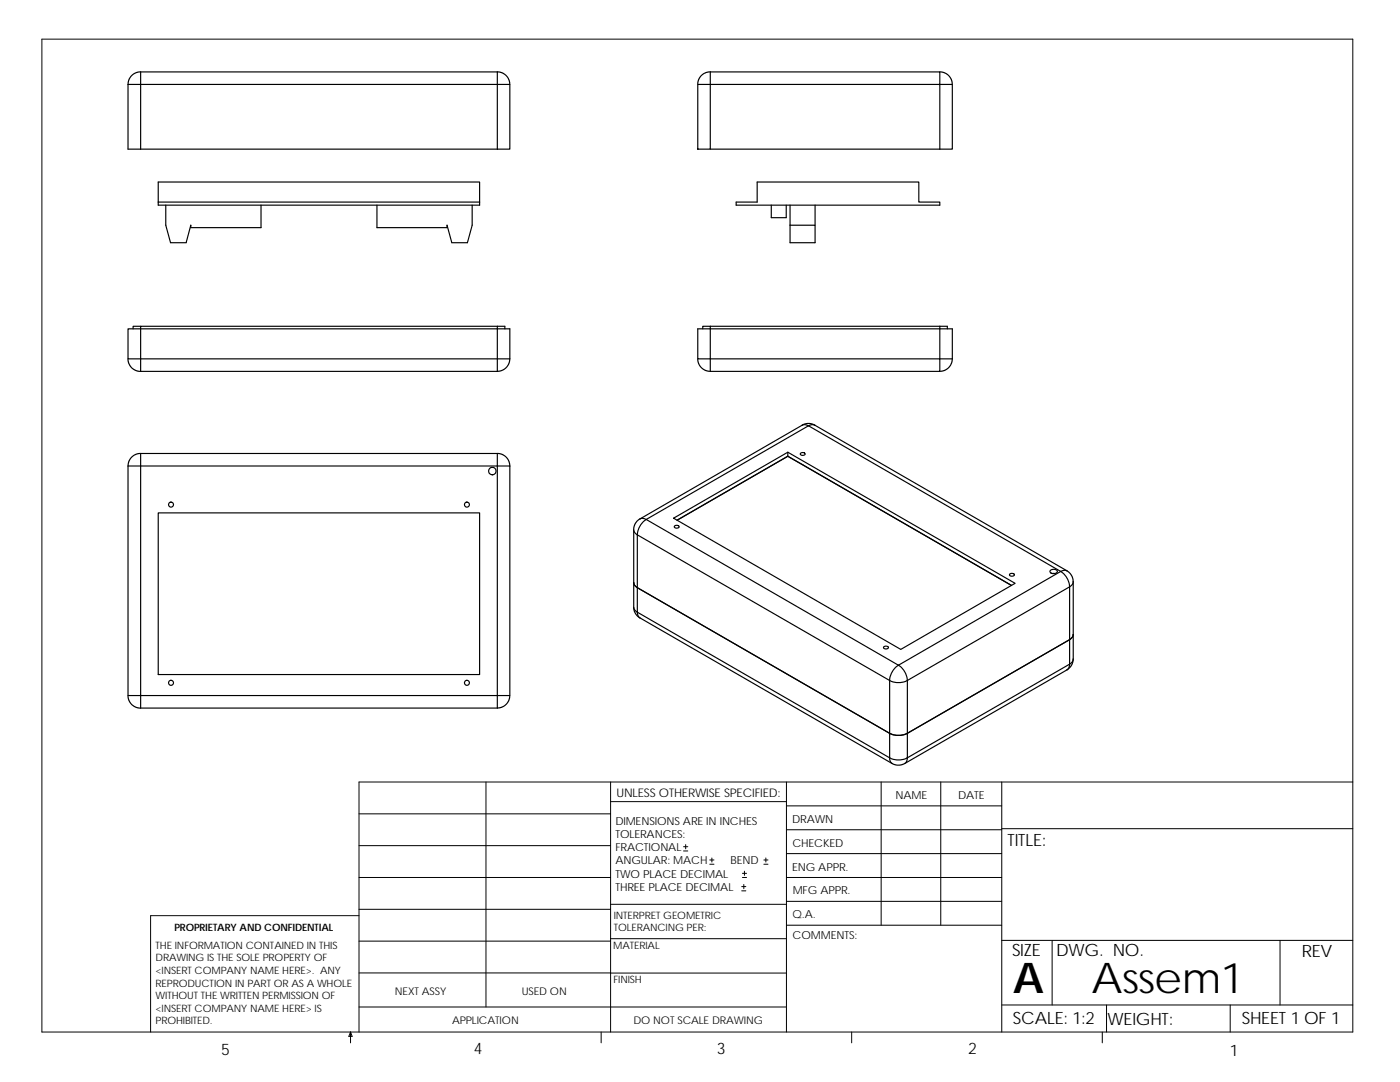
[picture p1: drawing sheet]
<svg xmlns="http://www.w3.org/2000/svg" width="279mm" height="216mm" viewBox="0 0 279 216" stroke-linecap="round" stroke-linejoin="round" font-family="sans-serif">
<g fill="none" stroke="#000" stroke-width=".2">
<path d="M8.4 7.8h261.6v198.1h-261.6zM97 156v44.9M121.9 156v49.9M121.9 160h35.1M157 156v49.9M175.9 156v28.6M187.7 156v28.6M199.9 156v49.9M270 156h-198.4v49.9M71.6 175.1h50.3M71.6 162.4h50.3M71.6 168.7h50.3"/>
<path d="M136.4 169.8h.9M136.4 169h.9M136.8 168.5v.9M141.6 172.4h.9M141.6 171.6h.9M142.1 171.2v.8M148 177.8h.8M148 176.9h.8M148.2 175.1h.8M148.2 174.3h.8M148.4 176.5v.8M148.6 173.8v.9"/>
<path d="M152.4 172.4h.9M152.4 171.6h.9M152.8 171.2v.8M157 175.1h42.9M157 179.9h42.9M157 170.3h42.9M157 165.6h42.9M157 160.8h42.9M199.9 165.4h70.1M71.6 182.7h-41.5v23.2M71.6 194.1h50.3M71.6 187.8h50.3"/>
<path d="M71.6 181.4h50.3M121.9 180.4h35.1M121.9 194.2h35.1M121.9 187.3h35.1M157 184.6h42.9M199.9 187.6h70.1M210 187.6v12.9M255.5 187.6v12.9M70 205.9l.3 .9h-.7zM70 205.9v2.2M71.6 200.9h85.4M120 205.9v2.2"/>
<path d="M170 205.9v2.2M199.9 200.5h70.1M220 205.9v2.2M220.8 200.5v5.4M245.5 200.5v5.4"/>
</g>
<g fill="none" stroke="#000" stroke-width=".23">
<path d="M28.1 16.8h71.2M28.1 14.4v2.4M28.1 14.4l-1 .1-.7 .5-.7 .9-.1 .9M28.1 16.8v13M28.1 14.4h71.2M28.1 16.8h-2.6v13h2.6M99.3 14.4l.9 .1 .9 .6 .5 .8 .1 .9M99.3 14.4v2.4M99.3 16.8h2.4v13h-2.4M99.3 16.8v13M139.3 16.8h2.5v13h-2.5zM141.8 14.4h45.8v2.4h-45.8z"/>
<path d="M141.8 14.4l-1 .1-.8 .5-.6 .9-.1 .9M187.6 16.8h2.5v13h-2.5zM187.6 14.4l.9 .1 .8 .5 .6 .9 .2 .9M28.1 29.8h71.2M31.6 36.3h64.1v4.6h-64.1zM141.8 29.8h45.8M31.6 40.3h64.1M33.1 40.9v4l.9 3.5h3.1l1-3.5v.5h14v-4.5M75.2 40.9v4.5h14v-.5l1 3.5h3.1l.9-3.5v-4M146.9 40.3h4.2v-4h32.3v4h4.2v.6h-40.7zM153.9 40.9v2.5h3v-2.5M157.7 40.9v7.5h5v-3.5h-5"/>
<path d="M162.7 40.9v4M25.5 71.6l.2 .9 .6 .9 .9 .6 .9 .1M28.1 71.6v2.5M28.1 71.6h73.6M28.1 65.6h71.2M28.1 74.1h71.2M28.1 65.6v6M28.1 65.1h-1.5v.5M28.1 65.6h-2.6v6h2.6M99.3 65.6v8.5M99.3 65.1h1.5v.5M99.3 65.6h2.4v6"/>
<path d="M99.3 65.1h-71.2v.5M99.3 65.1v.5M101.7 71.6l-.1 1-.5 .7-.9 .6-.9 .2M139.3 71.6l.1 1 .6 .8 .8 .5 1 .2M141.8 71.6v2.5M141.8 71.6h-2.5v-6h50.8v6M141.8 71.6h45.8v.8v1.7h-45.8M141.8 65.1h45.8M141.8 65.1h-1.5v.5M141.8 65.1v6.5M187.6 65.1v6.5h2.5M187.6 65.1h1.5v.5"/>
<path d="M190.1 71.6l-.2 1-.6 .8-.8 .5-.9 .2M25.5 93h2.6M25.5 93v45.8h1.7h.9v-45.8M28.1 90.5l-1 .2-.7 .4-.7 .9-.1 1M28.1 90.5v2.5M28.1 93h71.2M28.1 90.5h71.2M99.3 93h2.4M99.3 90.5l.9 .2 .9 .6 .5 .7 .1 1M99.3 90.5v2.5M99.3 93v45.8M101.7 93v45.8h-2.4"/>
<path d="M157.2 91l3.2 1.8M157.2 90.2v.8M157.2 91l44.7 25.8M157.2 91l-22.1 12.8M159.9 90.4l.5-.1 .3 .2a.46 .46 0 0 1-.5 .4 .46 .46 0 0 1-.5-.4zM160.1 84.8a1.28 1.28 0 0 1 1.3 .2 1.28 1.28 0 0 1 1.2-.2M160.1 84.8l1-.3h.8l.7 .3M160.1 84.8l-32.4 18.7M162.6 84.8l50.3 29.1a1.28 1.28 0 0 0-1.2 .1M31.6 102.3h64.1v32.3h-64.1zM126.5 116.2a1.26 1.26 0 0 0 .7 1.1l50.3 29M126.5 105.7a1.26 1.26 0 0 0 .7 1"/>
<path d="M126.5 116.2v5.4l.5 1.1 .7 .6M127.2 106.7l50.3 29.1M127.2 106.7v15.5M127.7 103.5a1.2 1.2 0 0 1 1.3 .2M127.7 103.5l-.8 .7-.4 1.2v10.8M129 103.7a3.9 3.9 0 0 0-1.8 3M129 103.7l50.3 29M129 103.7l32.4-18.7 50.3 29M134.4 103.4l22.8-13.2 45.4 26.2-22.8 13.2zM134.6 105a.51 .51 0 0 1 .5-.2 .51 .51 0 0 1 .4 .4 .5 .5 0 0 1-.5 .2 .5 .5 0 0 1-.4-.4zM201.5 114.6l.5-.2 .4 .2a.46 .46 0 0 1-.4 .4 .46 .46 0 0 1-.5-.4zM209.7 113.8l.6-.2a.53 .53 0 0 1 .7 .6l-.7 .3a.64 .64 0 0 1-.8-.5z"/>
<path d="M210 114.4h.5M211.7 114a3.9 3.9 0 0 1 1.8 3.1M211.7 114l-32.4 18.7M212.9 113.9l1 1 .3 1.2M213.5 117.1v15.4M213.5 117.1l-32.4 18.7M214.2 116.1a1.26 1.26 0 0 1-.7 1M214.2 116.1v15.4a1.26 1.26 0 0 1-.7 1M25.5 138.8l.2 .8 .6 1 .9 .6 .9 .1M99.3 138.8v2.5M99.3 138.8h-71.2v2.5M101.7 138.8l-.1 .9-.5 .8-.9 .6-.9 .2"/>
<path d="M126.5 121.1a1.26 1.26 0 0 0 .7 1.1M127.2 122.2l50.3 29a1.18 1.18 0 0 0 .6 1.2M127.2 122.2a1.31 1.31 0 0 0 .5 1.1l50.4 29.1M176.3 129.1a.52 .52 0 0 1 .6-.2 .52 .52 0 0 1 .4 .4 .52 .52 0 0 1-.6 .2 .52 .52 0 0 1-.4-.4zM177.5 135.8a3.9 3.9 0 0 0 3.6 0M177.5 135.8v10.5M179.3 132.7a3.9 3.9 0 0 0-1.8 3.1M179.3 132.7a3.9 3.9 0 0 1 1.8 3.1M181.1 135.8v10.5a4 4 0 0 1-3.6 0M212.9 133.7l-32.3 18.7-1 .3-.8-.1-.7-.2M213.5 132.5l-32.4 18.7M213.5 132.5a1.31 1.31 0 0 1-.6 1.2"/>
<path d="M214.2 131.5l-.3 1.2-1 1M214.2 126.6a1.33 1.33 0 0 1-.7 1l-32.4 18.7M28.1 141.3h71.2M177.5 146.3a4 4 0 0 0 3.6 0v4.9a3.9 3.9 0 0 1-3.6 0zM181.1 151.2a1.25 1.25 0 0 1-.5 1.2"/>
<circle cx="98.3" cy="94" r=".75"/>
<circle cx="34.1" cy="100.7" r=".5"/>
<circle cx="93.2" cy="100.7" r=".5"/>
<circle cx="34.1" cy="136.2" r=".5"/>
<circle cx="93.2" cy="136.2" r=".5"/>
</g>
<g font-size="8.5">
<text x="202.2" y="198.2">A</text>
<text x="217.8" y="198.1">Assem1</text>
</g>
<g font-size="3.4">
<text x="201.1" y="168.8">TITLE:</text>
<text x="202" y="190.8">SIZE</text>
<text x="210.8" y="190.8">DWG. NO.</text>
<text x="259.8" y="190.9">REV</text>
<text x="202.1" y="204.4">SCALE: 1:2</text>
<text x="221" y="204.5">WEIGHT:</text>
<text x="247.8" y="204.4">SHEET 1 OF 1</text>
</g>
<g font-size="3.2">
<text x="44.2" y="210.4">5</text>
<text x="94.6" y="210.3">4</text>
<text x="143" y="210.4">3</text>
<text x="193.2" y="210.4">2</text>
<text x="245.4" y="210.7">1</text>
</g>
<text font-size="2.4" x="123" y="158.9">UNLESS OTHERWISE SPECIFIED:</text>
<g font-size="2.2">
<text x="178.7" y="159.4">NAME</text>
<text x="191.2" y="159.4">DATE</text>
<text x="122.8" y="164.5">DIMENSIONS ARE IN INCHES</text>
<text x="122.8" y="167.2">TOLERANCES:</text>
<text x="158.1" y="164.2">DRAWN</text>
<text x="122.8" y="169.8">FRACTIONAL</text>
<text x="122.8" y="172.5">ANGULAR: MACH</text>
<text x="145.8" y="172.5">BEND</text>
<text x="158.1" y="173.7">ENG APPR.</text>
<text x="158.1" y="169.1">CHECKED</text>
<text x="122.8" y="175.1">TWO PLACE DECIMAL</text>
<text x="122.8" y="177.8">THREE PLACE DECIMAL</text>
<text x="158.2" y="178.5">MFG APPR.</text>
<text x="158.2" y="183.2">Q.A.</text>
<text x="158.2" y="187.4">COMMENTS:</text>
</g>
<g font-size="2.1">
<text x="78.8" y="198.5">NEXT ASSY</text>
<text x="104.1" y="198.5">USED ON</text>
<text x="90.2" y="204.3">APPLICATION</text>
<text x="126.4" y="204.4">DO NOT SCALE DRAWING</text>
</g>
<g font-size="2">
<text x="34.8" y="185.7">PROPRIETARY AND CONFIDENTIAL</text>
<text x="122.5" y="183.3">INTERPRET GEOMETRIC</text>
<text x="122.5" y="185.9">TOLERANCING PER:</text>
<text x="31.1" y="189.3">THE INFORMATION CONTAINED IN THIS</text>
<text x="31.1" y="191.8">DRAWING IS THE SOLE PROPERTY OF</text>
<text x="122.4" y="189.4">MATERIAL</text>
<text x="31.1" y="194.3">&lt;INSERT COMPANY NAME HERE&gt;. ANY</text>
<text x="31.1" y="196.9">REPRODUCTION IN PART OR AS A WHOLE</text>
<text x="122.4" y="196.2">FINISH</text>
<text x="31.1" y="199.4">WITHOUT THE WRITTEN PERMISSION OF</text>
<text x="31.1" y="201.9">&lt;INSERT COMPANY NAME HERE&gt; IS</text>
<text x="31.1" y="204.4">PROHIBITED.</text>
</g>
</svg>
